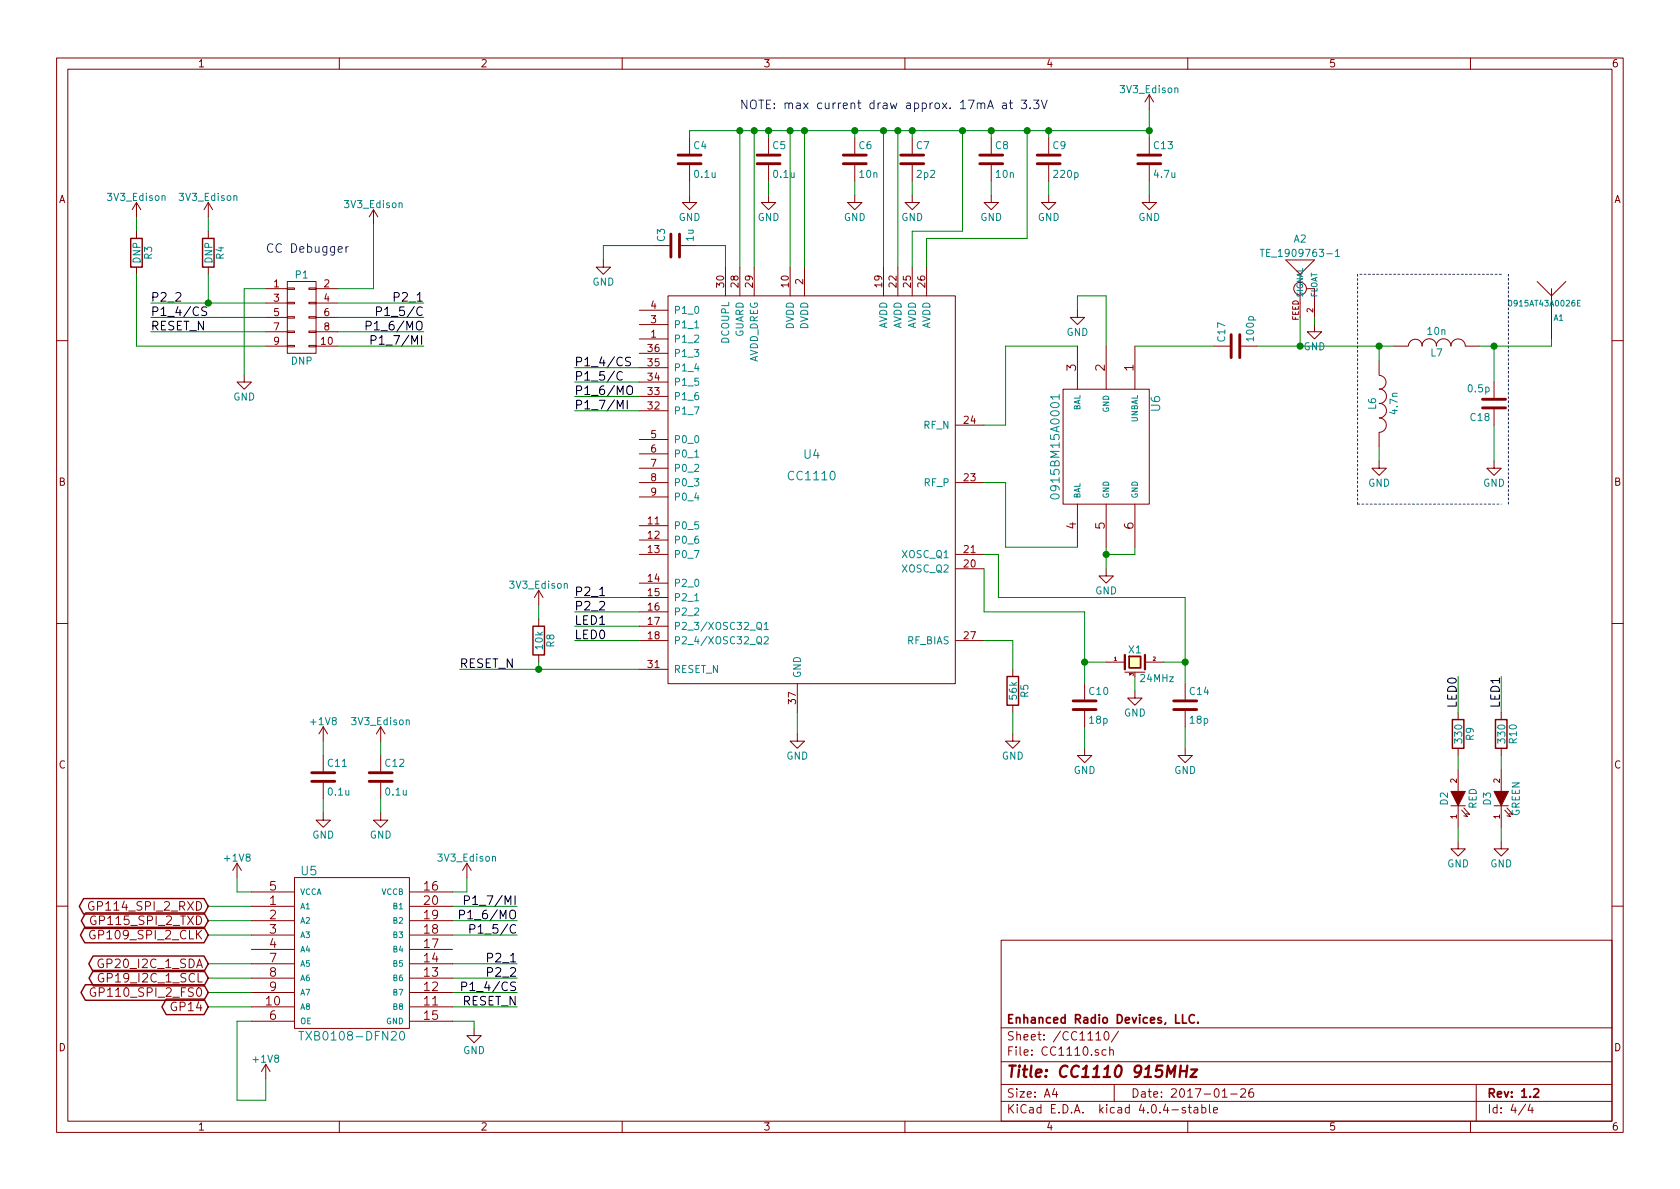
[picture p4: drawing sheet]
EESchema Schematic File Version 2
LIBS:power
LIBS:device
LIBS:transistors
LIBS:conn
LIBS:linear
LIBS:regul
LIBS:74xx
LIBS:cmos4000
LIBS:adc-dac
LIBS:memory
LIBS:xilinx
LIBS:microcontrollers
LIBS:dsp
LIBS:microchip
LIBS:analog_switches
LIBS:motorola
LIBS:texas
LIBS:intel
LIBS:audio
LIBS:interface
LIBS:digital-audio
LIBS:philips
LIBS:display
LIBS:cypress
LIBS:siliconi
LIBS:opto
LIBS:atmel
LIBS:contrib
LIBS:valves
LIBS:metrix_parts
LIBS:mogar_KiCAD
LIBS:SparkFun
LIBS:EdisonBlock_915MHz-cache
EELAYER 25 0
EELAYER END
$Descr A4 11693 8268
encoding utf-8
Sheet 4 4
Title "CC1110 915MHz"
Date "2017-01-26"
Rev "1.2"
Comp "Enhanced Radio Devices, LLC."
Comment1 ""
Comment2 ""
Comment3 ""
Comment4 ""
$EndDescr
$Comp
L ANT1_rf A1
U 1 1
P 10800 2200
F 0 "A1" H 10850 2200 40  0000 C CNN
F 1 "0915AT43A0026E" H 10750 2300 40  0000 C CNN
F 2 "mogar_modules_new:ANT_SMD_0868AT43A0020E_labeled" H 10800 2200 60  0001 C CNN
F 3 "" H 10800 2200 60  0000 C CNN
	1    10800 2200
	1    0    0    -1  
$EndComp
$Comp
L C C18
U 1 1
P 10400 2800
F 0 "C18" H 10425 2900 50  0000 L CNN
F 1 "0.5p" H 10425 2700 50  0000 L CNN
F 2 "Capacitors_SMD:C_0603" H 10438 2650 30  0001 C CNN
F 3 "" H 10400 2800 60  0000 C CNN
	1    10400 2800
	-1   0    0    1   
$EndComp
$Comp
L INDUCTOR L7
U 1 1
P 10000 2400
F 0 "L7" V 9950 2400 50  0000 C CNN
F 1 "10n" V 10100 2400 50  0000 C CNN
F 2 "Capacitors_SMD:C_0603" H 10000 2400 60  0001 C CNN
F 3 "" H 10000 2400 60  0000 C CNN
	1    10000 2400
	0    -1   -1   0   
$EndComp
$Comp
L GND #PWR061
U 1 1
P 9600 3200
F 0 "#PWR061" H 9600 2950 50  0001 C CNN
F 1 "GND" H 9600 3050 50  0000 C CNN
F 2 "" H 9600 3200 60  0000 C CNN
F 3 "" H 9600 3200 60  0000 C CNN
	1    9600 3200
	1    0    0    -1  
$EndComp
$Comp
L GND #PWR062
U 1 1
P 7050 5100
F 0 "#PWR062" H 7050 4850 50  0001 C CNN
F 1 "GND" H 7050 4950 50  0000 C CNN
F 2 "" H 7050 5100 60  0000 C CNN
F 3 "" H 7050 5100 60  0000 C CNN
	1    7050 5100
	1    0    0    -1  
$EndComp
$Comp
L GND #PWR063
U 1 1
P 7900 4800
F 0 "#PWR063" H 7900 4550 50  0001 C CNN
F 1 "GND" H 7900 4650 50  0000 C CNN
F 2 "" H 7900 4800 60  0000 C CNN
F 3 "" H 7900 4800 60  0000 C CNN
	1    7900 4800
	1    0    0    -1  
$EndComp
$Comp
L R R5
U 1 1
P 7050 4800
F 0 "R5" V 7130 4800 50  0000 C CNN
F 1 "56k" V 7050 4800 50  0000 C CNN
F 2 "Resistors_SMD:R_0402" V 6980 4800 30  0001 C CNN
F 3 "" H 7050 4800 30  0000 C CNN
	1    7050 4800
	1    0    0    -1  
$EndComp
$Comp
L C C5
U 1 1
P 5350 1100
F 0 "C5" H 5375 1200 50  0000 L CNN
F 1 "0.1u" H 5375 1000 50  0000 L CNN
F 2 "Capacitors_SMD:C_0402" H 5388 950 30  0001 C CNN
F 3 "" H 5350 1100 60  0000 C CNN
	1    5350 1100
	1    0    0    -1  
$EndComp
$Comp
L C C4
U 1 1
P 4800 1100
F 0 "C4" H 4825 1200 50  0000 L CNN
F 1 "0.1u" H 4825 1000 50  0000 L CNN
F 2 "Capacitors_SMD:C_0402" H 4838 950 30  0001 C CNN
F 3 "" H 4800 1100 60  0000 C CNN
	1    4800 1100
	1    0    0    -1  
$EndComp
$Comp
L C C6
U 1 1
P 5950 1100
F 0 "C6" H 5975 1200 50  0000 L CNN
F 1 "10n" H 5975 1000 50  0000 L CNN
F 2 "Capacitors_SMD:C_0402" H 5988 950 30  0001 C CNN
F 3 "" H 5950 1100 60  0000 C CNN
	1    5950 1100
	1    0    0    -1  
$EndComp
$Comp
L C C7
U 1 1
P 6350 1100
F 0 "C7" H 6375 1200 50  0000 L CNN
F 1 "2p2" H 6375 1000 50  0000 L CNN
F 2 "Capacitors_SMD:C_0402" H 6388 950 30  0001 C CNN
F 3 "" H 6350 1100 60  0000 C CNN
	1    6350 1100
	1    0    0    -1  
$EndComp
$Comp
L C C8
U 1 1
P 6900 1100
F 0 "C8" H 6925 1200 50  0000 L CNN
F 1 "10n" H 6925 1000 50  0000 L CNN
F 2 "Capacitors_SMD:C_0402" H 6938 950 30  0001 C CNN
F 3 "" H 6900 1100 60  0000 C CNN
	1    6900 1100
	1    0    0    -1  
$EndComp
$Comp
L C C9
U 1 1
P 7300 1100
F 0 "C9" H 7325 1200 50  0000 L CNN
F 1 "220p" H 7325 1000 50  0000 L CNN
F 2 "Capacitors_SMD:C_0402" H 7338 950 30  0001 C CNN
F 3 "" H 7300 1100 60  0000 C CNN
	1    7300 1100
	1    0    0    -1  
$EndComp
$Comp
L C C13
U 1 1
P 8000 1100
F 0 "C13" H 8025 1200 50  0000 L CNN
F 1 "4.7u" H 8025 1000 50  0000 L CNN
F 2 "Capacitors_SMD:C_0603" H 8038 950 30  0001 C CNN
F 3 "" H 8000 1100 60  0000 C CNN
	1    8000 1100
	1    0    0    -1  
$EndComp
$Comp
L C C3
U 1 1
P 4700 1700
F 0 "C3" H 4725 1800 50  0000 L CNN
F 1 "1u" H 4725 1600 50  0000 L CNN
F 2 "Capacitors_SMD:C_0402" H 4738 1550 30  0001 C CNN
F 3 "" H 4700 1700 60  0000 C CNN
	1    4700 1700
	0    -1   -1   0   
$EndComp
$Comp
L GND #PWR064
U 1 1
P 5550 5100
F 0 "#PWR064" H 5550 4850 50  0001 C CNN
F 1 "GND" H 5550 4950 50  0000 C CNN
F 2 "" H 5550 5100 60  0000 C CNN
F 3 "" H 5550 5100 60  0000 C CNN
	1    5550 5100
	1    0    0    -1  
$EndComp
$Comp
L C C14
U 1 1
P 8250 4900
F 0 "C14" H 8275 5000 50  0000 L CNN
F 1 "18p" H 8275 4800 50  0000 L CNN
F 2 "Capacitors_SMD:C_0402" H 8288 4750 30  0001 C CNN
F 3 "" H 8250 4900 60  0000 C CNN
	1    8250 4900
	1    0    0    -1  
$EndComp
$Comp
L C C10
U 1 1
P 7550 4900
F 0 "C10" H 7575 5000 50  0000 L CNN
F 1 "18p" H 7575 4800 50  0000 L CNN
F 2 "Capacitors_SMD:C_0402" H 7588 4750 30  0001 C CNN
F 3 "" H 7550 4900 60  0000 C CNN
	1    7550 4900
	1    0    0    -1  
$EndComp
$Comp
L GND #PWR065
U 1 1
P 7550 5200
F 0 "#PWR065" H 7550 4950 50  0001 C CNN
F 1 "GND" H 7550 5050 50  0000 C CNN
F 2 "" H 7550 5200 60  0000 C CNN
F 3 "" H 7550 5200 60  0000 C CNN
	1    7550 5200
	1    0    0    -1  
$EndComp
$Comp
L GND #PWR066
U 1 1
P 8250 5200
F 0 "#PWR066" H 8250 4950 50  0001 C CNN
F 1 "GND" H 8250 5050 50  0000 C CNN
F 2 "" H 8250 5200 60  0000 C CNN
F 3 "" H 8250 5200 60  0000 C CNN
	1    8250 5200
	1    0    0    -1  
$EndComp
$Comp
L CC1110 U4
U 1 1
P 5650 3450
F 0 "U4" H 5650 3750 60  0000 C CNN
F 1 "CC1110" H 5650 3600 60  0000 C CNN
F 2 "mogar_modules_new:QFN-36-1EP_6x6mm_Pitch0.5mm" H 5650 3750 60  0001 C CNN
F 3 "" H 5650 3750 60  0000 C CNN
	1    5650 3450
	1    0    0    -1  
$EndComp
$Comp
L GND #PWR067
U 1 1
P 4200 1800
F 0 "#PWR067" H 4200 1550 50  0001 C CNN
F 1 "GND" H 4200 1650 50  0000 C CNN
F 2 "" H 4200 1800 60  0000 C CNN
F 3 "" H 4200 1800 60  0000 C CNN
	1    4200 1800
	1    0    0    -1  
$EndComp
$Comp
L GND #PWR068
U 1 1
P 4800 1350
F 0 "#PWR068" H 4800 1100 50  0001 C CNN
F 1 "GND" H 4800 1200 50  0000 C CNN
F 2 "" H 4800 1350 60  0000 C CNN
F 3 "" H 4800 1350 60  0000 C CNN
	1    4800 1350
	1    0    0    -1  
$EndComp
$Comp
L GND #PWR069
U 1 1
P 5350 1350
F 0 "#PWR069" H 5350 1100 50  0001 C CNN
F 1 "GND" H 5350 1200 50  0000 C CNN
F 2 "" H 5350 1350 60  0000 C CNN
F 3 "" H 5350 1350 60  0000 C CNN
	1    5350 1350
	1    0    0    -1  
$EndComp
$Comp
L GND #PWR070
U 1 1
P 5950 1350
F 0 "#PWR070" H 5950 1100 50  0001 C CNN
F 1 "GND" H 5950 1200 50  0000 C CNN
F 2 "" H 5950 1350 60  0000 C CNN
F 3 "" H 5950 1350 60  0000 C CNN
	1    5950 1350
	1    0    0    -1  
$EndComp
$Comp
L GND #PWR071
U 1 1
P 6350 1350
F 0 "#PWR071" H 6350 1100 50  0001 C CNN
F 1 "GND" H 6350 1200 50  0000 C CNN
F 2 "" H 6350 1350 60  0000 C CNN
F 3 "" H 6350 1350 60  0000 C CNN
	1    6350 1350
	1    0    0    -1  
$EndComp
$Comp
L GND #PWR072
U 1 1
P 6900 1350
F 0 "#PWR072" H 6900 1100 50  0001 C CNN
F 1 "GND" H 6900 1200 50  0000 C CNN
F 2 "" H 6900 1350 60  0000 C CNN
F 3 "" H 6900 1350 60  0000 C CNN
	1    6900 1350
	1    0    0    -1  
$EndComp
$Comp
L GND #PWR073
U 1 1
P 7300 1350
F 0 "#PWR073" H 7300 1100 50  0001 C CNN
F 1 "GND" H 7300 1200 50  0000 C CNN
F 2 "" H 7300 1350 60  0000 C CNN
F 3 "" H 7300 1350 60  0000 C CNN
	1    7300 1350
	1    0    0    -1  
$EndComp
$Comp
L GND #PWR074
U 1 1
P 8000 1350
F 0 "#PWR074" H 8000 1100 50  0001 C CNN
F 1 "GND" H 8000 1200 50  0000 C CNN
F 2 "" H 8000 1350 60  0000 C CNN
F 3 "" H 8000 1350 60  0000 C CNN
	1    8000 1350
	1    0    0    -1  
$EndComp
$Comp
L CONN_02X05 P1
U 1 1
P 2100 2200
F 0 "P1" H 2100 2500 50  0000 C CNN
F 1 "DNP" H 2100 1900 50  0000 C CNN
F 2 "mogar_modules_new:M05x2_FTSH_MTR" H 2100 1000 60  0001 C CNN
F 3 "" H 2100 1000 60  0000 C CNN
	1    2100 2200
	1    0    0    -1  
$EndComp
$Comp
L GND #PWR075
U 1 1
P 1700 2600
F 0 "#PWR075" H 1700 2350 50  0001 C CNN
F 1 "GND" H 1700 2450 50  0000 C CNN
F 2 "" H 1700 2600 60  0000 C CNN
F 3 "" H 1700 2600 60  0000 C CNN
	1    1700 2600
	1    0    0    -1  
$EndComp
Text Notes 1850 1750 0    60   ~ 0
CC Debugger
Text Label 1050 2100 0    60   ~ 0
P2_2
Text Label 1050 2300 0    60   ~ 0
RESET_N
$Comp
L R R3
U 1 1
P 950 1750
F 0 "R3" V 1030 1750 50  0000 C CNN
F 1 "DNP" V 950 1750 50  0000 C CNN
F 2 "Resistors_SMD:R_0402" V 880 1750 30  0001 C CNN
F 3 "" H 950 1750 30  0000 C CNN
	1    950  1750
	1    0    0    -1  
$EndComp
$Comp
L R R4
U 1 1
P 1450 1750
F 0 "R4" V 1530 1750 50  0000 C CNN
F 1 "DNP" V 1450 1750 50  0000 C CNN
F 2 "Resistors_SMD:R_0402" V 1380 1750 30  0001 C CNN
F 3 "" H 1450 1750 30  0000 C CNN
	1    1450 1750
	1    0    0    -1  
$EndComp
Text Label 2950 2100 2    60   ~ 0
P2_1
Text Label 4000 4150 0    60   ~ 0
P2_1
Text Label 4000 4250 0    60   ~ 0
P2_2
Text Label 3200 4650 0    60   ~ 0
RESET_N
Text Label 4000 2550 0    60   ~ 0
P1_4/CS
Text Label 4000 2650 0    60   ~ 0
P1_5/C
Text Label 4000 2750 0    60   ~ 0
P1_6/MO
Text Label 4000 2850 0    60   ~ 0
P1_7/MI
$Comp
L GND #PWR076
U 1 1
P 7700 3950
F 0 "#PWR076" H 7700 3700 50  0001 C CNN
F 1 "GND" H 7700 3800 50  0000 C CNN
F 2 "" H 7700 3950 60  0000 C CNN
F 3 "" H 7700 3950 60  0000 C CNN
	1    7700 3950
	1    0    0    -1  
$EndComp
$Comp
L INDUCTOR L6
U 1 1
P 9600 2800
F 0 "L6" V 9550 2800 50  0000 C CNN
F 1 "4.7n" V 9700 2800 50  0000 C CNN
F 2 "Capacitors_SMD:C_0603" H 9600 2800 60  0001 C CNN
F 3 "" H 9600 2800 60  0000 C CNN
	1    9600 2800
	1    0    0    -1  
$EndComp
Text Label 1050 2200 0    60   ~ 0
P1_4/CS
Text Label 2950 2200 2    60   ~ 0
P1_5/C
Text Label 2950 2300 2    60   ~ 0
P1_6/MO
Text Label 2950 2400 2    60   ~ 0
P1_7/MI
Text Notes 5150 750  0    60   ~ 0
NOTE: max current draw approx. 17mA at 3.3V
$Comp
L GND #PWR077
U 1 1
P 3300 7150
F 0 "#PWR077" H 3300 6900 50  0001 C CNN
F 1 "GND" H 3300 7000 50  0000 C CNN
F 2 "" H 3300 7150 60  0000 C CNN
F 3 "" H 3300 7150 60  0000 C CNN
	1    3300 7150
	-1   0    0    -1  
$EndComp
$Comp
L +1V8 #PWR078
U 1 1
P 1650 6100
F 0 "#PWR078" H 1650 5950 50  0001 C CNN
F 1 "+1V8" H 1650 6240 50  0000 C CNN
F 2 "" H 1650 6100 60  0000 C CNN
F 3 "" H 1650 6100 60  0000 C CNN
	1    1650 6100
	1    0    0    -1  
$EndComp
Wire Wire Line
	5550 4950 5550 5100
Wire Wire Line
	6850 4450 7050 4450
Wire Wire Line
	7050 4450 7050 4650
Wire Wire Line
	7050 4950 7050 5100
Wire Wire Line
	7900 4700 7900 4800
Wire Wire Line
	7550 4250 7550 4750
Wire Wire Line
	7550 4250 6850 4250
Wire Wire Line
	7700 4600 7550 4600
Connection ~ 7550 4600
Wire Wire Line
	8250 4150 8250 4750
Wire Wire Line
	8100 4600 8250 4600
Connection ~ 8250 4600
Wire Wire Line
	7550 5050 7550 5200
Wire Wire Line
	8250 5050 8250 5200
Wire Wire Line
	4200 1800 4200 1700
Wire Wire Line
	4200 1700 4550 1700
Wire Wire Line
	4850 1700 5050 1700
Wire Wire Line
	5050 1700 5050 1850
Wire Wire Line
	5250 900  5250 1850
Wire Wire Line
	4800 900  8000 900 
Wire Wire Line
	4800 900  4800 950 
Wire Wire Line
	5150 1850 5150 900 
Connection ~ 5150 900 
Wire Wire Line
	4800 1350 4800 1250
Wire Wire Line
	5500 900  5500 1850
Wire Wire Line
	5350 900  5350 950 
Connection ~ 5250 900 
Connection ~ 5350 900 
Wire Wire Line
	5600 900  5600 1850
Connection ~ 5500 900 
Wire Wire Line
	5350 1350 5350 1250
Wire Wire Line
	6150 900  6150 1850
Wire Wire Line
	5950 900  5950 950 
Wire Wire Line
	6250 900  6250 1850
Wire Wire Line
	6350 900  6350 950 
Wire Wire Line
	6350 1850 6350 1600
Wire Wire Line
	6350 1600 6700 1600
Wire Wire Line
	6700 1600 6700 900 
Wire Wire Line
	6900 900  6900 950 
Wire Wire Line
	6350 1250 6350 1350
Wire Wire Line
	5950 1350 5950 1250
Connection ~ 5950 900 
Connection ~ 5600 900 
Connection ~ 6250 900 
Connection ~ 6150 900 
Connection ~ 6350 900 
Connection ~ 6700 900 
Wire Wire Line
	7300 900  7300 950 
Connection ~ 6900 900 
Wire Wire Line
	6450 1850 6450 1650
Wire Wire Line
	6450 1650 7150 1650
Wire Wire Line
	7150 1650 7150 900 
Connection ~ 7150 900 
Wire Wire Line
	7300 1350 7300 1250
Wire Wire Line
	6900 1350 6900 1250
Wire Wire Line
	8000 1350 8000 1250
Wire Wire Line
	8000 750  8000 950 
Connection ~ 7300 900 
Connection ~ 8000 900 
Wire Wire Line
	9600 3100 9600 3200
Connection ~ 10400 2400
Wire Wire Line
	1850 2000 1700 2000
Wire Wire Line
	1700 2000 1700 2600
Wire Wire Line
	1050 2100 1850 2100
Wire Wire Line
	1850 2200 1050 2200
Wire Wire Line
	1850 2300 1050 2300
Wire Wire Line
	950  2400 1850 2400
Wire Wire Line
	2350 2100 2950 2100
Wire Wire Line
	2350 2200 2950 2200
Wire Wire Line
	2350 2300 2950 2300
Wire Wire Line
	2350 2400 2950 2400
Wire Wire Line
	950  1900 950  2400
Wire Wire Line
	1450 1900 1450 2100
Connection ~ 1450 2100
Wire Wire Line
	4000 2850 4450 2850
Wire Wire Line
	4450 2750 4000 2750
Wire Wire Line
	4000 2650 4450 2650
Wire Wire Line
	4450 2550 4000 2550
Wire Wire Line
	4450 4150 4000 4150
Wire Wire Line
	4000 4250 4450 4250
Wire Wire Line
	3200 4650 4450 4650
Wire Wire Line
	6850 3350 7000 3350
Wire Wire Line
	7000 2950 6850 2950
Wire Wire Line
	1450 1500 1450 1600
Wire Wire Line
	950  1500 950  1600
Wire Wire Line
	1450 6300 1750 6300
Wire Wire Line
	1750 6400 1450 6400
Wire Wire Line
	1450 6500 1750 6500
Wire Wire Line
	1750 6900 1450 6900
Wire Wire Line
	3150 6200 3250 6200
Wire Wire Line
	3250 6200 3250 6100
Wire Wire Line
	3150 7100 3300 7100
Wire Wire Line
	3300 7100 3300 7150
Wire Wire Line
	1650 6100 1650 6200
Wire Wire Line
	1650 6200 1750 6200
Wire Wire Line
	1650 7100 1650 7650
$Comp
L +1V8 #PWR079
U 1 1
P 1850 7500
F 0 "#PWR079" H 1850 7350 50  0001 C CNN
F 1 "+1V8" H 1850 7640 50  0000 C CNN
F 2 "" H 1850 7500 60  0000 C CNN
F 3 "" H 1850 7500 60  0000 C CNN
	1    1850 7500
	-1   0    0    -1  
$EndComp
Wire Wire Line
	1650 7650 1850 7650
Wire Wire Line
	1850 7650 1850 7500
$Comp
L C C11
U 1 1
P 2250 5400
F 0 "C11" H 2275 5500 50  0000 L CNN
F 1 "0.1u" H 2275 5300 50  0000 L CNN
F 2 "Capacitors_SMD:C_0402" H 2288 5250 30  0001 C CNN
F 3 "" H 2250 5400 60  0000 C CNN
	1    2250 5400
	1    0    0    -1  
$EndComp
$Comp
L GND #PWR080
U 1 1
P 2250 5650
F 0 "#PWR080" H 2250 5400 50  0001 C CNN
F 1 "GND" H 2250 5500 50  0000 C CNN
F 2 "" H 2250 5650 60  0000 C CNN
F 3 "" H 2250 5650 60  0000 C CNN
	1    2250 5650
	1    0    0    -1  
$EndComp
$Comp
L +1V8 #PWR081
U 1 1
P 2250 5150
F 0 "#PWR081" H 2250 5000 50  0001 C CNN
F 1 "+1V8" H 2250 5290 50  0000 C CNN
F 2 "" H 2250 5150 60  0000 C CNN
F 3 "" H 2250 5150 60  0000 C CNN
	1    2250 5150
	1    0    0    -1  
$EndComp
Wire Wire Line
	2250 5150 2250 5250
Wire Wire Line
	2250 5550 2250 5650
$Comp
L C C12
U 1 1
P 2650 5400
F 0 "C12" H 2675 5500 50  0000 L CNN
F 1 "0.1u" H 2675 5300 50  0000 L CNN
F 2 "Capacitors_SMD:C_0402" H 2688 5250 30  0001 C CNN
F 3 "" H 2650 5400 60  0000 C CNN
	1    2650 5400
	1    0    0    -1  
$EndComp
$Comp
L GND #PWR082
U 1 1
P 2650 5650
F 0 "#PWR082" H 2650 5400 50  0001 C CNN
F 1 "GND" H 2650 5500 50  0000 C CNN
F 2 "" H 2650 5650 60  0000 C CNN
F 3 "" H 2650 5650 60  0000 C CNN
	1    2650 5650
	1    0    0    -1  
$EndComp
Wire Wire Line
	2650 5150 2650 5250
Wire Wire Line
	2650 5550 2650 5650
$Comp
L 0915BM15A0001 U6
U 1 1
P 7700 3100
F 0 "U6" H 7400 3450 60  0000 C CNN
F 1 "0915BM15A0001" H 7700 2750 60  0000 C CNN
F 2 "mogar_modules_new:0915BM15A0001" H 7700 3100 60  0001 C CNN
F 3 "" H 7700 3100 60  0000 C CNN
	1    7700 3100
	0    1    1    0   
$EndComp
Wire Wire Line
	8750 2400 9700 2400
$Comp
L GND #PWR083
U 1 1
P 7500 2150
F 0 "#PWR083" H 7500 1900 50  0001 C CNN
F 1 "GND" H 7500 2000 50  0000 C CNN
F 2 "" H 7500 2150 60  0000 C CNN
F 3 "" H 7500 2150 60  0000 C CNN
	1    7500 2150
	1    0    0    -1  
$EndComp
$Comp
L R R8
U 1 1
P 3750 4450
F 0 "R8" V 3830 4450 50  0000 C CNN
F 1 "10k" V 3750 4450 50  0000 C CNN
F 2 "Resistors_SMD:R_0402" V 3680 4450 30  0001 C CNN
F 3 "" H 3750 4450 30  0000 C CNN
	1    3750 4450
	1    0    0    -1  
$EndComp
Wire Wire Line
	3750 4650 3750 4600
Wire Wire Line
	3750 4200 3750 4300
Wire Wire Line
	1450 7000 1750 7000
Wire Wire Line
	1750 6700 1450 6700
Wire Wire Line
	1450 6800 1750 6800
Text Label 3600 6900 2    60   ~ 0
P1_4/CS
Text Label 3600 6500 2    60   ~ 0
P1_5/C
Text Label 3600 6400 2    60   ~ 0
P1_6/MO
Text Label 3600 6300 2    60   ~ 0
P1_7/MI
Wire Wire Line
	3600 6300 3150 6300
Wire Wire Line
	3150 6400 3600 6400
Wire Wire Line
	3600 6500 3150 6500
Wire Wire Line
	3150 6900 3600 6900
Text Label 3600 6700 2    60   ~ 0
P2_1
Text Label 3600 6800 2    60   ~ 0
P2_2
Text Label 3600 7000 2    60   ~ 0
RESET_N
Wire Wire Line
	3150 7000 3600 7000
Wire Wire Line
	3600 6800 3150 6800
Wire Wire Line
	3150 6700 3600 6700
$Comp
L CRYSTAL_SMD X1
U 1 1
P 7900 4600
F 0 "X1" H 7900 4690 50  0000 C CNN
F 1 "24MHz" H 7930 4490 50  0000 L CNN
F 2 "mogar_modules_new:Crystal_4-SMD_TXC-7V" H 7900 4600 60  0001 C CNN
F 3 "" H 7900 4600 60  0000 C CNN
	1    7900 4600
	1    0    0    -1  
$EndComp
Wire Wire Line
	10400 2400 10400 2650
Wire Wire Line
	9600 2500 9600 2400
Connection ~ 9600 2400
$Comp
L GND #PWR084
U 1 1
P 10400 3200
F 0 "#PWR084" H 10400 2950 50  0001 C CNN
F 1 "GND" H 10400 3050 50  0000 C CNN
F 2 "" H 10400 3200 60  0000 C CNN
F 3 "" H 10400 3200 60  0000 C CNN
	1    10400 3200
	1    0    0    -1  
$EndComp
Wire Wire Line
	10400 2950 10400 3200
Text GLabel 1450 6900 0    60   BiDi ~ 0
GP110_SPI_2_FS0
Text GLabel 1450 6500 0    60   BiDi ~ 0
GP109_SPI_2_CLK
Text GLabel 1450 6400 0    60   BiDi ~ 0
GP115_SPI_2_TXD
Text GLabel 1450 6300 0    60   BiDi ~ 0
GP114_SPI_2_RXD
Text GLabel 1450 6700 0    60   BiDi ~ 0
GP20_I2C_1_SDA
Text GLabel 1450 6800 0    60   BiDi ~ 0
GP19_I2C_1_SCL
Text GLabel 1450 7000 0    60   BiDi ~ 0
GP14
Wire Wire Line
	7700 3800 7700 3950
Wire Wire Line
	7900 3800 7900 3850
Wire Wire Line
	7900 3850 7700 3850
Connection ~ 7700 3850
Wire Wire Line
	7500 3800 7000 3800
Wire Wire Line
	7000 3800 7000 3350
Wire Wire Line
	7000 2950 7000 2400
Wire Wire Line
	7000 2400 7500 2400
Wire Wire Line
	6850 4250 6850 3950
Wire Wire Line
	6850 3850 6950 3850
Wire Wire Line
	6950 3850 6950 4150
Wire Wire Line
	6950 4150 8250 4150
Wire Wire Line
	7500 2150 7500 2050
Wire Wire Line
	7500 2050 7700 2050
Wire Wire Line
	7700 2050 7700 2400
$Comp
L 3V3_Edison #PWR085
U 1 1
P 950 1500
F 0 "#PWR085" H 950 1350 50  0001 C CNN
F 1 "3V3_Edison" H 950 1640 50  0000 C CNN
F 2 "" H 950 1500 60  0000 C CNN
F 3 "" H 950 1500 60  0000 C CNN
	1    950  1500
	1    0    0    -1  
$EndComp
$Comp
L 3V3_Edison #PWR086
U 1 1
P 1450 1500
F 0 "#PWR086" H 1450 1350 50  0001 C CNN
F 1 "3V3_Edison" H 1450 1640 50  0000 C CNN
F 2 "" H 1450 1500 60  0000 C CNN
F 3 "" H 1450 1500 60  0000 C CNN
	1    1450 1500
	1    0    0    -1  
$EndComp
$Comp
L 3V3_Edison #PWR087
U 1 1
P 8000 750
F 0 "#PWR087" H 8000 600 50  0001 C CNN
F 1 "3V3_Edison" H 8000 890 50  0000 C CNN
F 2 "" H 8000 750 60  0000 C CNN
F 3 "" H 8000 750 60  0000 C CNN
	1    8000 750 
	1    0    0    -1  
$EndComp
$Comp
L 3V3_Edison #PWR088
U 1 1
P 2650 5150
F 0 "#PWR088" H 2650 5000 50  0001 C CNN
F 1 "3V3_Edison" H 2650 5290 50  0000 C CNN
F 2 "" H 2650 5150 60  0000 C CNN
F 3 "" H 2650 5150 60  0000 C CNN
	1    2650 5150
	1    0    0    -1  
$EndComp
$Comp
L 3V3_Edison #PWR089
U 1 1
P 3750 4200
F 0 "#PWR089" H 3750 4050 50  0001 C CNN
F 1 "3V3_Edison" H 3750 4340 50  0000 C CNN
F 2 "" H 3750 4200 60  0000 C CNN
F 3 "" H 3750 4200 60  0000 C CNN
	1    3750 4200
	1    0    0    -1  
$EndComp
$Comp
L 3V3_Edison #PWR090
U 1 1
P 3250 6100
F 0 "#PWR090" H 3250 5950 50  0001 C CNN
F 1 "3V3_Edison" H 3250 6240 50  0000 C CNN
F 2 "" H 3250 6100 60  0000 C CNN
F 3 "" H 3250 6100 60  0000 C CNN
	1    3250 6100
	1    0    0    -1  
$EndComp
Wire Wire Line
	10800 2400 10800 2350
$Comp
L TXB0108-DFN20 U5
U 1 1
P 2450 6650
F 0 "U5" H 2150 7250 60  0000 C CNN
F 1 "TXB0108-DFN20" H 2450 6100 60  0000 C CNN
F 2 "mogar_modules_new:UFDFN-20_4x2mm_Pitch0.4mm" H 2500 6600 60  0001 C CNN
F 3 "" H 2500 6600 60  0000 C CNN
	1    2450 6650
	1    0    0    -1  
$EndComp
$Comp
L R R10
U 1 1
P 10450 5100
F 0 "R10" V 10530 5100 50  0000 C CNN
F 1 "330" V 10450 5100 50  0000 C CNN
F 2 "Resistors_SMD:R_0402" V 10380 5100 30  0001 C CNN
F 3 "" H 10450 5100 30  0000 C CNN
	1    10450 5100
	1    0    0    -1  
$EndComp
$Comp
L LED D3
U 1 1
P 10450 5550
F 0 "D3" H 10450 5650 50  0000 C CNN
F 1 "GREEN" H 10450 5450 50  0000 C CNN
F 2 "LEDs:LED_0603" H 10450 5550 60  0001 C CNN
F 3 "" H 10450 5550 60  0000 C CNN
	1    10450 5550
	0    -1   -1   0   
$EndComp
$Comp
L GND #PWR091
U 1 1
P 10450 5850
F 0 "#PWR091" H 10450 5600 50  0001 C CNN
F 1 "GND" H 10450 5700 50  0000 C CNN
F 2 "" H 10450 5850 60  0000 C CNN
F 3 "" H 10450 5850 60  0000 C CNN
	1    10450 5850
	1    0    0    -1  
$EndComp
Wire Wire Line
	10450 5850 10450 5750
Wire Wire Line
	10450 5350 10450 5250
$Comp
L R R9
U 1 1
P 10150 5100
F 0 "R9" V 10230 5100 50  0000 C CNN
F 1 "330" V 10150 5100 50  0000 C CNN
F 2 "Resistors_SMD:R_0402" V 10080 5100 30  0001 C CNN
F 3 "" H 10150 5100 30  0000 C CNN
	1    10150 5100
	1    0    0    -1  
$EndComp
$Comp
L LED D2
U 1 1
P 10150 5550
F 0 "D2" H 10150 5650 50  0000 C CNN
F 1 "RED" H 10150 5450 50  0000 C CNN
F 2 "LEDs:LED_0603" H 10150 5550 60  0001 C CNN
F 3 "" H 10150 5550 60  0000 C CNN
	1    10150 5550
	0    -1   -1   0   
$EndComp
$Comp
L GND #PWR092
U 1 1
P 10150 5850
F 0 "#PWR092" H 10150 5600 50  0001 C CNN
F 1 "GND" H 10150 5700 50  0000 C CNN
F 2 "" H 10150 5850 60  0000 C CNN
F 3 "" H 10150 5850 60  0000 C CNN
	1    10150 5850
	1    0    0    -1  
$EndComp
Wire Wire Line
	10150 5850 10150 5750
Wire Wire Line
	10150 5350 10150 5250
$Comp
L C C17
U 1 1
P 8600 2400
F 0 "C17" H 8625 2500 50  0000 L CNN
F 1 "100p" H 8625 2300 50  0000 L CNN
F 2 "Capacitors_SMD:C_0603" H 8638 2250 30  0001 C CNN
F 3 "" H 8600 2400 60  0000 C CNN
	1    8600 2400
	0    -1   -1   0   
$EndComp
Wire Wire Line
	8450 2400 7900 2400
Wire Wire Line
	4450 4350 4000 4350
Wire Wire Line
	4450 4450 4000 4450
Text Label 4000 4450 0    60   ~ 0
LED0
Text Label 4000 4350 0    60   ~ 0
LED1
Text Label 10150 4700 3    60   ~ 0
LED0
Text Label 10450 4700 3    60   ~ 0
LED1
Wire Wire Line
	10150 4700 10150 4950
Wire Wire Line
	10450 4950 10450 4700
$Comp
L 3V3_Edison #PWR093
U 1 1
P 2600 1550
F 0 "#PWR093" H 2600 1400 50  0001 C CNN
F 1 "3V3_Edison" H 2600 1690 50  0000 C CNN
F 2 "" H 2600 1550 60  0000 C CNN
F 3 "" H 2600 1550 60  0000 C CNN
	1    2600 1550
	1    0    0    -1  
$EndComp
Wire Wire Line
	2600 1550 2600 2000
Wire Wire Line
	2600 2000 2350 2000
Wire Notes Line
	9450 1900 9450 3500
Wire Notes Line
	9450 3500 10450 3500
Wire Notes Line
	10450 1900 9450 1900
Wire Wire Line
	1750 7100 1650 7100
Connection ~ 3750 4650
Wire Notes Line
	10500 3500 10500 1900
Wire Wire Line
	10300 2400 10800 2400
Wire Wire Line
	9050 2200 9050 2400
Connection ~ 9050 2400
$Comp
L ANTENNASMD1 A2
U 1 1
P 9050 1800
F 0 "A2" H 9050 1950 50  0000 C CNN
F 1 "TE_1909763-1" H 9050 1850 50  0000 C CNN
F 2 "mogar_modules_new:MiniRFHeader" H 9050 1800 60  0001 C CNN
F 3 "" H 9050 1800 60  0000 C CNN
	1    9050 1800
	1    0    0    -1  
$EndComp
$Comp
L GND #PWR094
U 1 1
P 9150 2250
F 0 "#PWR094" H 9150 2000 50  0001 C CNN
F 1 "GND" H 9150 2100 50  0000 C CNN
F 2 "" H 9150 2250 60  0000 C CNN
F 3 "" H 9150 2250 60  0000 C CNN
	1    9150 2250
	1    0    0    -1  
$EndComp
Wire Wire Line
	9150 2250 9150 2200
$EndSCHEMATC
